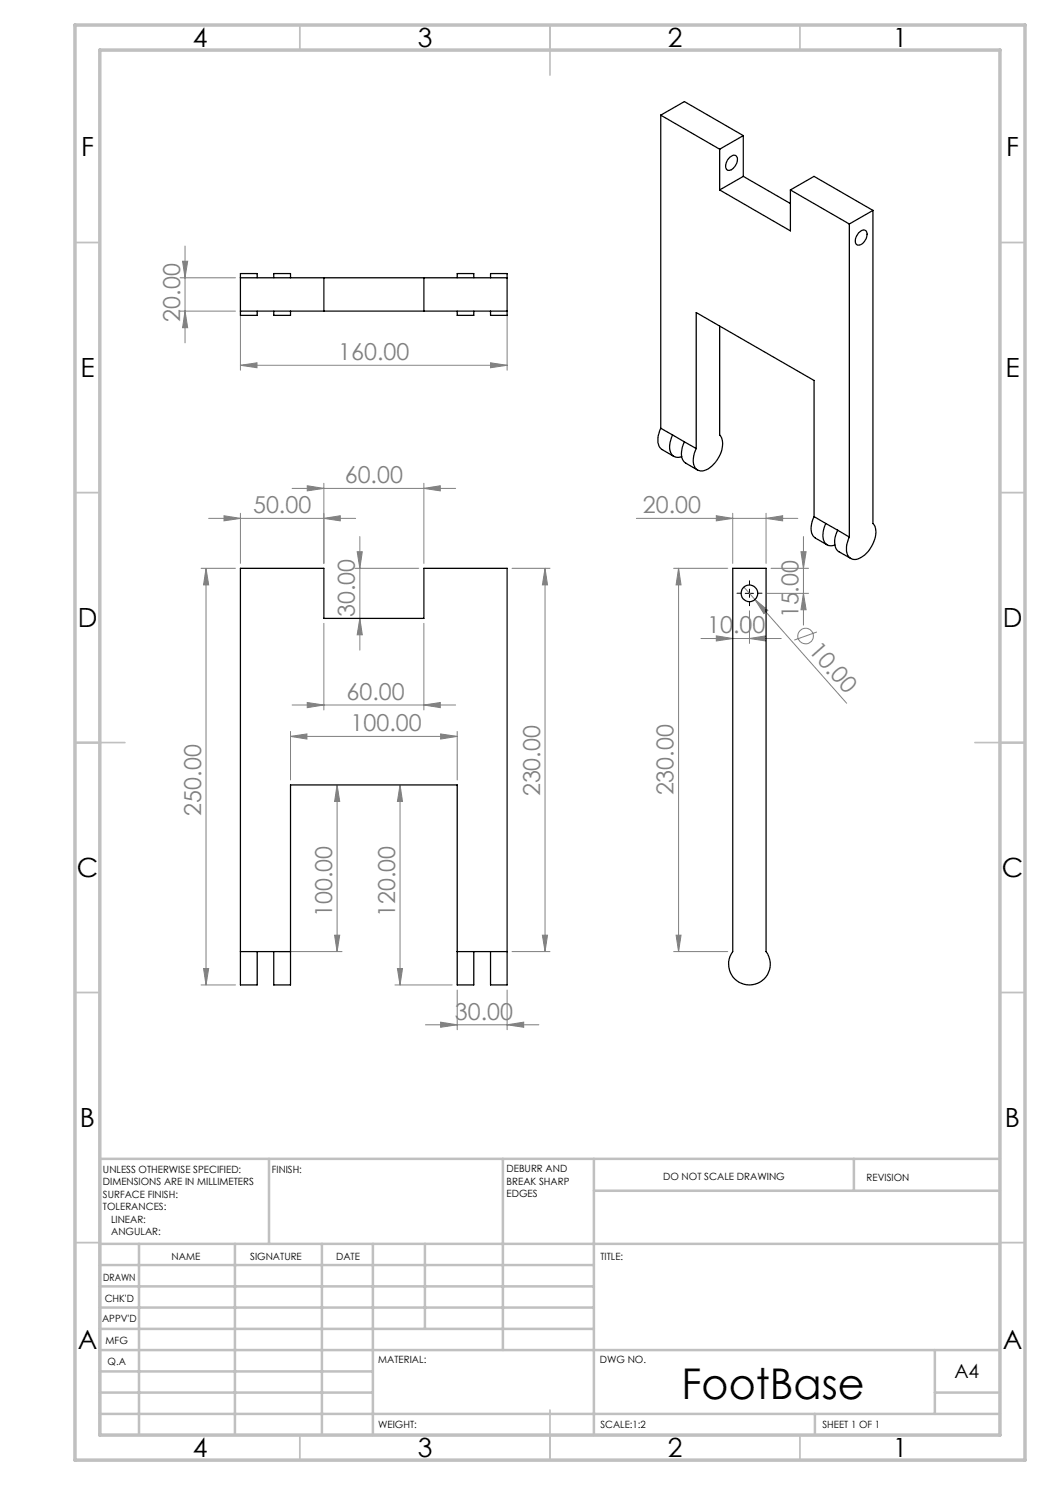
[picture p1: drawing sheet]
<svg xmlns="http://www.w3.org/2000/svg" width="210mm" height="297mm" viewBox="0 0 210 297" stroke-linecap="round" stroke-linejoin="round" font-family="sans-serif">
<g fill="none" stroke="#808080" stroke-width=".2">
<path d="M36 55.6h11.1M36.5 52.2h1l-.5 3.4zM37 49.2v19.4M36 62.2h11.1M37 62.2l.5 3.3h-1zM48.1 73.1l3.3-.5v1zM48.1 63.2v10.8M48.1 73.1h53.3M98.1 72.6l3.3 .5-3.3 .5zM101.4 63.2v10.8M58.4 97.7h32.7M61.5 97.2l3.3 .5-3.3 .5z"/>
<path d="M64.8 96.7v16M84.8 97.7l3.3-.5v1zM84.8 96.7v16M40.2 113.7h6.9M41.2 113.7v83.3M41.2 113.7l.5 3.3h-1zM41.7 103.7h29.4M44.8 103.1l3.3 .6-3.3 .5zM48.1 102.7v10M64.8 103.7l3.3-.6v1.1zM71 113.7h12.7M71.4 110.3h1.1l-.5 3.4z"/>
<path d="M72 107.3v22.7M102.4 113.7h7.6M109 113.7v76.6M109 113.7l.5 3.3h-1zM127.3 103.7h32.3M134.7 113.7h10.9M135.7 113.7l.5 3.3h-1zM135.7 113.7v76.6M143.3 103.1l3.2 .6-3.2 .5zM146.5 102.7v10M148.8 117.4l2.2 2.5M151 119.9l2.6 2.2-.8 .6z"/>
<path d="M151 119.9l18.3 20.7M153.2 103.7l3.3-.6v1.1zM153.2 102.7v10M153.4 118.7h8.3M154.2 113.7h7.5M160.2 110.3h1l-.5 3.4zM160.7 118.7l.5 3.3h-1zM160.7 107.3v17.7M64.8 124.7v17.3M72 123.7l.5 3.3h-1.1zM84.8 124.7v17.3M140.2 127.7h16"/>
<path d="M143.3 127.2l3.2 .5-3.2 .5zM149.9 127.7l3.3-.5v1zM149.9 122.2v6.5M163.4 126.4l-4.5 1.6M58.1 147.3l3.3-.5v1zM58.1 146.3v9.7M58.1 147.3h33.3M58.4 141h32.7M61.5 140.5l3.3 .5-3.3 .5zM67.4 157l.5 3.3h-1zM67.4 157v33.3M80 157v40"/>
<path d="M80 157l.5 3.3h-1zM84.8 141l3.3-.5v1zM88.1 146.8l3.3 .5-3.3 .5zM91.4 146.3v9.7M40.2 197h6.9M40.7 193.7h1l-.5 3.3zM55.8 190.3h12.6M66.9 187h1l-.5 3.3zM79 197h11.4M79.5 193.7h1l-.5 3.3zM91.4 198v7.9M101.4 198v7.9"/>
<path d="M102.4 190.3h7.6M108.5 187h1l-.5 3.3zM134.7 190.3h10.9M135.2 187h1l-.5 3.3zM85.1 205h22.7M88.1 204.4l3.3 .6-3.3 .5zM101.4 205l3.3-.6v1.1z"/>
<circle cx="161.1" cy="127.2" r="1.56"/>
</g>
<path d="M148.2 118.6h-.8M149.9 117v-.9M151.6 118.6h.8M149.9 120.3v.8" fill="none" stroke="#000" stroke-width=".2" stroke-dasharray="15.2 1.3 1.3 1.3"/>
<path d="M149 118.7h1.7M149.9 117.8v1.7" fill="none" stroke="#000" stroke-width=".2"/>
<g fill="none" stroke="#c0c0c0" stroke-width=".35">
<path d="M60 5v5M110 5v10M160 5v5M15 48.5h5M200 48.5h5M15 98.5h5M200 98.5h5M15 148.5h10M195 148.5h10M15 198.5h5M200 198.5h5M15 248.5h5"/>
<path d="M200 248.5h5M60 287v5M110 282v10M160 287v5"/>
</g>
<g fill="none" stroke="#c0c0c0" stroke-width=".5">
<path d="M53.8 231.8v17M100.6 231.8v38.2M118.8 231.8v55.2M118.8 238.2h81.2M170.8 231.8v6.4M200 231.8h-180v55.2M20 248.8h180M20 257.3h98.8M20 253h98.8M27.8 248.8v38.2M47 248.8v38.2M64.4 248.8v38.2"/>
<path d="M74.6 248.8v38.2M85 248.8v17M20 265.8h98.8M20 261.5h98.8M20 278.5h54.6M20 274.3h54.6M20 270h180M187 278.5h13M187 270v12.8M20 282.8h180M163 282.8v4.2"/>
</g>
<path d="M15 5h190v287h-190zM20 10h180v277h-180z" fill="none" stroke="#c0c0c0" stroke-width=".7"/>
<g fill="#808080">
<path d="M151 119.9l2.6 2.2-.8 .6z"/>
<path d="M64.8 103.7l3.3-.6v1.1zM44.8 103.1l3.3 .6-3.3 .5zM153.2 103.7l3.3-.6v1.1zM143.3 103.1l3.2 .6-3.2 .5z"/>
<path d="M61.5 97.2l3.3 .5-3.3 .5zM84.8 97.7l3.3-.5v1zM61.5 140.5l3.3 .5-3.3 .5zM84.8 141l3.3-.5v1zM58.1 147.3l3.3-.5v1zM88.1 146.8l3.3 .5-3.3 .5z"/>
<path d="M88.1 204.4l3.3 .6-3.3 .5zM101.4 205l3.3-.6v1.1z"/>
<path d="M149.9 127.7l3.3-.5v1zM143.3 127.2l3.2 .5-3.2 .5z"/>
<path d="M66.9 187h1l-.5 3.3zM67.4 157l.5 3.3h-1zM135.2 187h1l-.5 3.3zM135.7 113.7l.5 3.3h-1zM160.7 118.7l.5 3.3h-1zM160.2 110.3h1l-.5 3.4z"/>
<path d="M72 123.7l.5 3.3h-1.1zM71.4 110.3h1.1l-.5 3.4z"/>
<path d="M108.5 187h1l-.5 3.3zM109 113.7l.5 3.3h-1z"/>
<path d="M80 157l.5 3.3h-1zM79.5 193.7h1l-.5 3.3zM41.2 113.7l.5 3.3h-1zM40.7 193.7h1l-.5 3.3zM36.5 52.2h1l-.5 3.4zM37 62.2l.5 3.3h-1z"/>
<path d="M48.1 73.1l3.3-.5v1zM98.1 72.6l3.3 .5-3.3 .5z"/>
</g>
<g fill="none" stroke="#000" stroke-width=".25">
<path d="M132.2 23l4.7-2.7 11.8 6.8M132.2 23l11.7 6.8M132.2 23v62.7M143.9 29.8v8.2M143.9 38l14.2 8.2v-8.2M145.9 31.5a.82 .82 0 0 1 1-.5 .82 .82 0 0 1 .6 .8 2.27 2.27 0 0 1-1.9 2.3 1.19 1.19 0 0 1-.2-1.8zM148.7 35.3l-4.8 2.7M148.7 35.3l9.4 5.4M148.7 27.1l-4.8 2.7M148.7 27.1v8.2M158.1 38l4.7-2.7 11.8 6.8M158.1 38l11.8 6.8"/>
<path d="M48.1 55.6v-.9h3.3v.9M48.1 55.6v6.6M48.1 55.6h53.3M54.8 55.6v-.9h3.3v.9M64.8 55.6v6.6M84.8 55.6v6.6M91.4 55.6v-.9h3.4v.9M98.1 55.6v-.9h3.3v.9M101.4 55.6v6.6M169.9 44.8v62.6M171.7 46.6l.2-.2a.81 .81 0 0 1 1.1-.3 .81 .81 0 0 1 .4 1 1.84 1.84 0 0 1-2.1 1.8 1.77 1.77 0 0 1 .4-2.3zM174.6 42.1v62.6a3.7 3.7 0 0 1 0 4.1 4.8 4.8 0 0 1-3.8 3.1 1.97 1.97 0 0 1-1.5-2.5l.6-2"/>
<path d="M174.6 42.1l-4.7 2.7M48.1 62.2v.9h3.3v-.9M48.1 62.2h53.3M54.8 62.2v.9h3.3v-.9M91.4 62.2v.9h3.4v-.9M98.1 62.2v.9h3.3v-.9M143.9 65.2v21.8a3.9 3.9 0 0 1-.2 4.6 4.4 4.4 0 0 1-3.6 2.6 2.17 2.17 0 0 1-1.4-3l.5-1.5M132.2 85.7a3.8 3.8 0 0 0 0 4l2.6 1.6M132.2 85.7l2.3 1.3M134.5 87a4.2 4.2 0 0 0-.2 3.9l.8 .5 .6 .1 .6-.2M134.5 87l2.4 1.4M136.9 88.4a3.6 3.6 0 0 0 0 4.1l2.6 1.5"/>
<path d="M136.9 88.4l2.3 1.3M139.2 89.7v-27.2l23.6 13.6v27.2M146.5 113.7h6.7v76.6a4.2 4.2 0 0 1-.5 5.6 4.2 4.2 0 0 1-5.6 0 4.2 4.2 0 0 1-.6-5.6zM162.8 103.3a3.6 3.6 0 0 0 0 4.1l2.6 1.6M162.8 103.3l2.4 1.4M165.2 104.7a3.6 3.6 0 0 0 0 4.1 1.71 1.71 0 0 0 1.8 .2M165.2 104.7l2.3 1.3M167.5 106a3.8 3.8 0 0 0 0 4.2l2.6 1.5M167.5 106l2.4 1.4M48.1 190.3v6.7h3.3v-6.7M48.1 190.3h10M48.1 190.3v-76.6h16.7v10h20v-10h16.6v76.6"/>
<path d="M54.8 190.3v6.7h3.3v-6.7M58.1 190.3v-33.3h33.3v33.3M91.4 190.3v6.7h3.4v-6.7M91.4 190.3h10M98.1 190.3v6.7h3.3v-6.7"/>
<circle cx="149.9" cy="118.7" r="1.67"/>
</g>
<text font-size="8.5" x="136.3" y="279.7">FootBase</text>
<g font-size="5.3">
<text x="38.5" y="9.5">4</text>
<text x="83.5" y="9.5">3</text>
<text x="133.6" y="9.5">2</text>
<text x="178.6" y="9.5">1</text>
<text x="16.2" y="31.3">F</text>
<text x="201.2" y="31.3">F</text>
<text x="16.1" y="75.5">E</text>
<text x="201.1" y="75.5">E</text>
<text x="15.5" y="125.5">D</text>
<text x="200.5" y="125.5">D</text>
<text x="15.4" y="175.5">C</text>
<text x="200.4" y="175.5">C</text>
<text x="16" y="225.5">B</text>
<text x="201" y="225.5">B</text>
<text x="15.5" y="269.8">A</text>
<text x="200.5" y="269.8">A</text>
<text x="38.5" y="291.5">4</text>
<text x="83.5" y="291.5">3</text>
<text x="133.6" y="291.5">2</text>
<text x="178.6" y="291.5">1</text>
</g>
<g font-size="4.7" fill="#808080">
<text x="36" y="64.3" transform="rotate(-90 36 64.3)">20.00</text>
<text x="67.7" y="72">160.00</text>
<text x="69" y="96.6">60.00</text>
<text x="50.6" y="102.6">50.00</text>
<text x="128.6" y="102.6">20.00</text>
<text x="71" y="123.4" transform="rotate(-90 71 123.4)">30.00</text>
<text x="159.7" y="123.7" transform="rotate(-90 159.7 123.7)">15.00</text>
<text x="141.4" y="126.7">10.00</text>
<text x="161.6" y="130.3" transform="rotate(48 161.6 130.3)">10.00</text>
<text x="69.3" y="140">60.00</text>
<text x="70.1" y="146.3">100.00</text>
<text x="108" y="159.3" transform="rotate(-90 108 159.3)">230.00</text>
<text x="134.7" y="159.1" transform="rotate(-90 134.7 159.1)">230.00</text>
<text x="40.2" y="163.1" transform="rotate(-90 40.2 163.1)">250.00</text>
<text x="66.4" y="183.4" transform="rotate(-90 66.4 183.4)">100.00</text>
<text x="79" y="183.4" transform="rotate(-90 79 183.4)">120.00</text>
<text x="91" y="203.9">30.00</text>
</g>
<text font-size="3.9" x="190.9" y="275.5">A4</text>
<g font-size="2">
<text x="20.6" y="234.6">UNLESS OTHERWISE SPECIFIED:</text>
<text x="20.6" y="237.1">DIMENSIONS ARE IN MILLIMETERS</text>
<text x="20.6" y="239.6">SURFACE FINISH:</text>
<text x="54.4" y="234.6">FINISH:</text>
<text x="101.3" y="234.5">DEBURR AND</text>
<text x="101.3" y="237">BREAK SHARP</text>
<text x="101.3" y="239.5">EDGES</text>
<text x="132.6" y="236">DO NOT SCALE DRAWING</text>
<text x="173.3" y="236.2">REVISION</text>
<text x="20.6" y="242.1">TOLERANCES:</text>
<text x="22.2" y="244.6">LINEAR:</text>
<text x="22.2" y="247.1">ANGULAR:</text>
<text x="34.3" y="252">NAME</text>
<text x="50" y="251.9">SIGNATURE</text>
<text x="67.2" y="251.9">DATE</text>
<text x="120.1" y="251.9">TITLE:</text>
<text x="20.6" y="256.1">DRAWN</text>
<text x="20.9" y="260.3">CHK'D</text>
<text x="20.4" y="264.4">APPV'D</text>
<text x="21.1" y="268.8">MFG</text>
<text x="21.5" y="273">Q.A</text>
<text x="75.6" y="272.5">MATERIAL:</text>
<text x="120" y="272.5">DWG NO.</text>
<text x="75.6" y="285.5">WEIGHT:</text>
<text x="120.1" y="285.6">SCALE:1:2</text>
<text x="164.5" y="285.6">SHEET 1 OF 1</text>
</g>
</svg>
